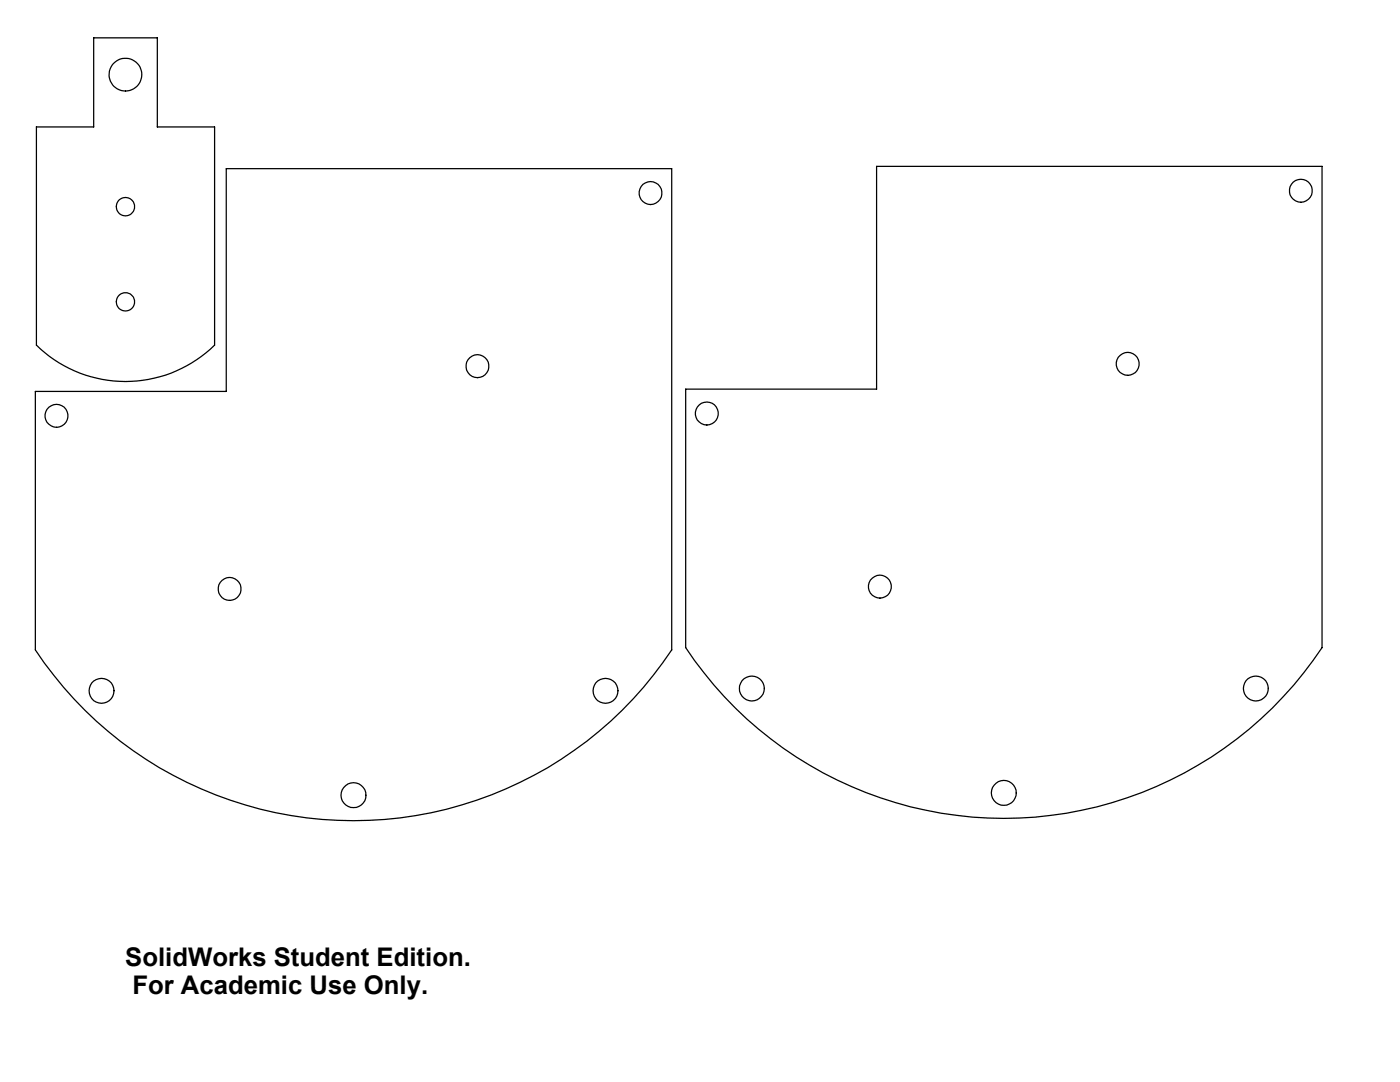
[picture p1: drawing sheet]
<svg xmlns="http://www.w3.org/2000/svg" width="279mm" height="216mm" viewBox="0 0 279 216" stroke-linecap="round" stroke-linejoin="round" font-family="sans-serif">
<g fill="none" stroke="#000" stroke-width=".25">
<path d="M18.7 7.5h12.7v17.8h11.4v43.6a25.4 25.4 0 0 1-35.5 0v-43.6h11.4zM45.2 33.7h88.9v96a76.2 76.2 0 0 1-127 0v-51.6h38.1zM174.9 33.2h88.9v96a76.2 76.2 0 0 1-127 0v-51.6h38.1z"/>
<circle cx="25" cy="14.9" r="3.3"/>
<circle cx="129.8" cy="38.5" r="2.29"/>
<circle cx="259.6" cy="38.1" r="2.29"/>
<circle cx="25" cy="41.2" r="1.83"/>
<circle cx="25" cy="60.2" r="1.83"/>
<circle cx="95.3" cy="73.1" r="2.29"/>
<circle cx="225" cy="72.6" r="2.29"/>
<circle cx="11.3" cy="83" r="2.29"/>
<circle cx="141.1" cy="82.5" r="2.29"/>
<circle cx="45.8" cy="117.5" r="2.29"/>
<circle cx="175.6" cy="117.1" r="2.29"/>
<circle cx="20.3" cy="137.9" r="2.49"/>
<circle cx="120.8" cy="137.9" r="2.49"/>
<circle cx="150.1" cy="137.4" r="2.48"/>
<circle cx="250.6" cy="137.4" r="2.48"/>
<circle cx="70.5" cy="158.7" r="2.49"/>
<circle cx="200.3" cy="158.2" r="2.49"/>
</g>
<g font-size="5.1">
<text x="25" y="192.7">SolidWorks Student Edition.</text>
<text x="26.4" y="198.3">For Academic Use Only.</text>
</g>
</svg>
